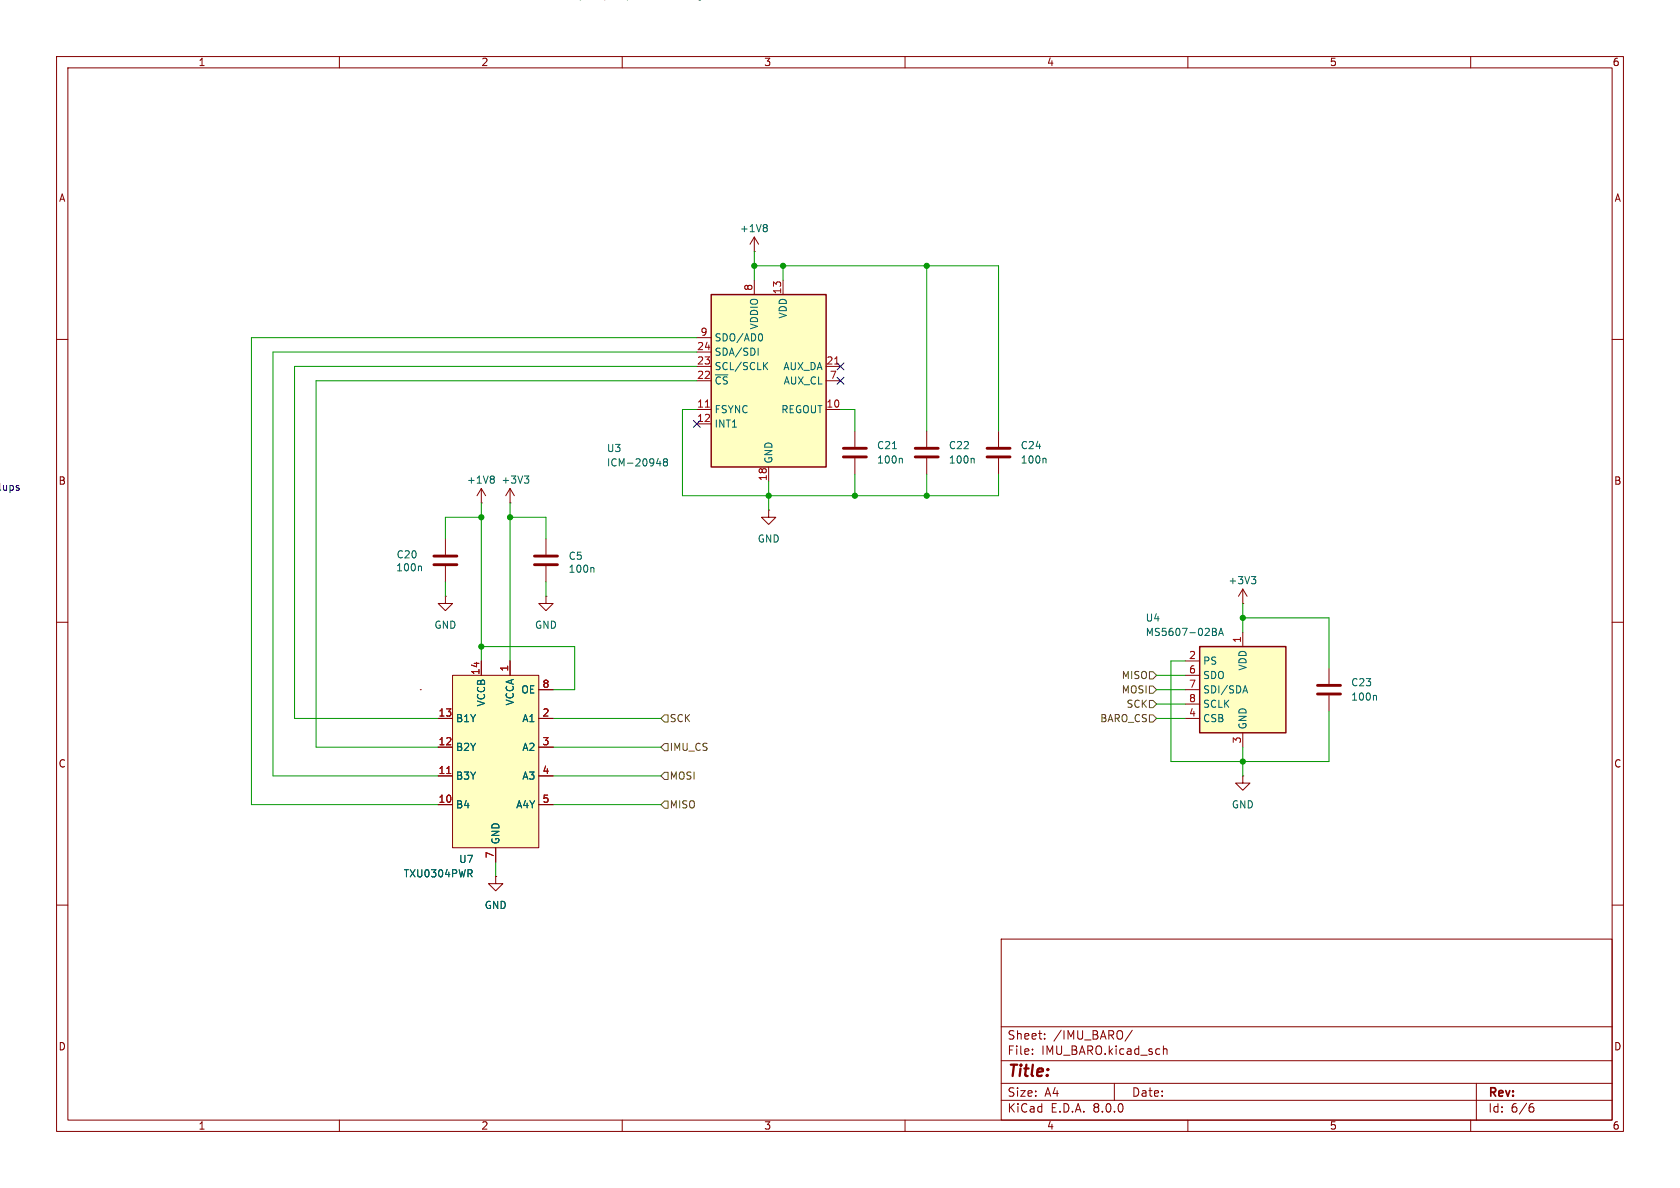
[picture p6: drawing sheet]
<svg xmlns="http://www.w3.org/2000/svg" width="297mm" height="210mm" viewBox="0 0 297 210" stroke-linecap="round" stroke-linejoin="round" font-family="sans-serif">
<g fill="none" stroke="#840000" stroke-width=".18">
<path d="M10 10h277v190h-277zM12 12h273v186h-273zM60 10v2M110 10v2M160 10v2M210 10v2M260 10v2M10 60h2M285 60h2M85.1 88.9h.1M85.1 86.4l.8 1.2M85.1 86.4v2.5"/>
<path d="M85.1 86.4l-.8 1.2M135.9 90.2v1.2h1.3l-1.3 1.3-1.3-1.3h1.3M135.9 90.2h.1M10 110h2M285 110h2M10 160h2M87.6 154.9v1.3h-1.2l1.2 1.3 1.3-1.3h-1.3M87.6 154.9h.1M285 160h2M177 166h108v32h-108zM60 198v2M110 198v2"/>
<path d="M160 198v2M177 194.5h108M177 191.5h108M177 187.5h108M177 181.5h108M182.5 186.3v.1M182.5 185.5v.1M184.7 183.6v.1M184.7 182.8v.1M197 191.5v3M200.2 182.1l-1.3 2M205.7 184.9v1.5"/>
<path d="M205.7 185.5l.2-.1 .3 .1 .1 .9M210 198v2M260 198v2M261 191.5v6.5M270.6 195.7h.3l.3 .3-.1 .5-.5 .1M271 195.1l-.4 .1"/>
</g>
<path d="M87.1 84.1l.3 .3-.3 .3 .3 .2v.3l-.3 .2" fill="none" stroke="#006464" stroke-width=".18"/>
<path d="M212.1 114.3h15.2v15.2h-15.2z" fill="#ffffc2"/>
<path d="M212.1 114.3h15.2v15.2h-15.2z" fill="none" stroke="#840000" stroke-width=".25"/>
<path d="M209.5 116.8h2.6M209.5 119.4h2.6M219.7 111.8v2.5M234.9 118.1v2.8M209.5 127h2.6M209.5 121.9h2.6M209.5 124.5h2.6M219.7 129.5v2.6M234.9 122.9v2.8" fill="none" stroke="#840000" stroke-width=".18"/>
<path d="M214.3 111.1l.6 .1 .1 .2-.2 .3M214.3 111.7h.5M214.8 111.7l.3 .2-.1 .3-.7 .1M215.4 112.3l.5-1.2 .4 1.2M215.6 112h.6M219.8 122.1h.6M220.1 121.2l.5 1.3M243.2 122.9l.1 .2v.7" fill="none" stroke="#006464" stroke-width=".18"/>
<path d="M232.9 122.7h4.1M232.9 121.2h4.1" fill="none" stroke="#840000" stroke-width=".51"/>
<path d="M125.7 52.1h20.3v30.5h-20.3z" fill="#ffffc2"/>
<path d="M125.7 52.1h20.3v30.5h-20.3z" fill="none" stroke="#840000" stroke-width=".25"/>
<g fill="none" stroke="#840000" stroke-width=".18">
<path d="M123.2 59.7h2.5M133.3 49.5v2.6M138.4 49.5v2.6M123.2 72.4h2.5M123.2 74.9h2.5M123.2 64.8h2.5M123.2 67.3h2.5M123.2 62.2h2.5M146 72.4h2.6M146 64.8h2.6M146 67.3h2.6M135.9 82.6v2.5"/>
<path d="M219.7 137.2v1.2h1.3l-1.3 1.3-1.3-1.3h1.3M219.7 137.2h.1"/>
</g>
<path d="M124.7 72h.7M147.6 64.4h.7" fill="none" stroke="#a90000" stroke-width=".18"/>
<path d="M134.5 59a.79 .79 0 0 1 0 1.3M134 61.5v1.3M135.2 64.6l.5 .7M135.7 64.1l-.7 .7M116.1 81.9h.8M116.7 81.5v.9M117.5 81.6l-.2-.2 .2-.3h.3l.2 .2-.2 .3M117.5 81.6l-.2 .3v.3l.2 .2 .4-.1 .1-.2v-.2l-.2-.3M117.5 81.6h.3" fill="none" stroke="#006464" stroke-width=".18"/>
<path d="M80 119.4h15.2v30.5h-15.2z" fill="#ffffc2"/>
<g fill="none" stroke="#840000" stroke-width=".18">
<path d="M133.3 44.5h.1M133.3 41.9l-.7 1.3M133.3 41.9v2.6M133.3 41.9l.8 1.3M151.1 76.2v2.8M163.8 76.2v2.8M176.5 76.2v2.8M78.7 95.3v2.7M90.2 88.9h.1M90.2 86.4v2.5M90.2 86.4l.7 1.2M90.2 86.4l-.8 1.2"/>
<path d="M96.5 95.3v2.7M151.1 81v2.8M163.8 81v2.8M176.5 81v2.8M78.7 105.4v1.3h-1.2l1.2 1.3 1.3-1.3h-1.3M78.7 105.4h.1M78.7 100.1v2.8M80 119.4h15.2v30.5h-15.2zM85.1 116.8v2.6M90.2 116.8v2.6M96.5 105.4v1.3h-1.3l1.3 1.3 1.3-1.3h-1.3M96.5 105.4h.1"/>
<path d="M96.5 100.1v2.8M219.7 106.7h.1M219.7 104.1l-.8 1.3M219.7 104.1v2.6M219.7 104.1l.8 1.3M74.3 121.9h.1M77.5 137.2h2.5M77.5 132.1h2.5M77.5 127h2.5M95.2 137.2h2.6M95.2 132.1h2.6M95.2 127h2.6"/>
<path d="M95.2 121.9h2.6M77.5 142.2h2.5M87.6 154.9h.1M87.6 149.9v2.5M95.2 142.2h2.6"/>
</g>
<path d="M79 136.7h.7" fill="none" stroke="#a90000" stroke-width=".18"/>
<g fill="none" stroke="#006464" stroke-width=".18">
<path d="M135.4 39.7l.2 .2-.2 .3 .2 .3v.2l-.2 .3M157.8 79.3h.7M92.7 84.1h.8l-.4 .5M93.2 84.6l.3 .3v.3l-.3 .2M159.3 81l.2 .2v.7M172 81l.2 .2v.7M184.7 81l.2 .2v.7M74.3 100.1l.2 .1v.7M104.8 100.3l.2 .2v.7M221.2 101.9h.8l-.4 .5M221.8 102.4l.2 .3v.3l-.2 .2M83 154.4l.5 .6"/>
<path d="M83.4 153.9v.4"/>
</g>
<path d="M149.1 79.2h4.1M161.8 79.2h4.1M174.5 79.2h4.1M76.7 99.8h4.1M76.7 98.3h4.1M94.5 99.8h4.1M94.5 98.3h4.1M149.1 80.8h4.1M161.8 80.8h4.1M174.5 80.8h4.1" fill="none" stroke="#840000" stroke-width=".51"/>
<path d="M203.2 118.7h.6l.7 .7-.7 .6h-.6zM117.5 136.5h.6v1.3h-.6l-.7-.6zM117.5 126.4h.6v1.2h-.6l-.7-.6zM117.5 131.4h.6v1.3h-.6l-.7-.6zM203.2 121.3h.6l.7 .6-.7 .7h-.6zM203.2 126.4h.6l.7 .6-.7 .6h-.6zM203.2 123.8h.6l.7 .7-.7 .6h-.6zM117.5 141.6h.6v1.3h-.6l-.7-.7z" fill="none" stroke="#725600" stroke-width=".18"/>
<path d="M102.7 -.1l-.1 .1M106.9 -.1v.1M110.9 -.1v.1M123.5 -.1h.4" fill="none" stroke="#0000c2" stroke-width=".18"/>
<g fill="none" stroke="#009600" stroke-width=".18">
<path d="M123.2 59.7h-78.8v82.5h33.1M133.3 47h43.2v29.2M133.3 44.5v5M138.4 47v2.5M163.8 47v29.2M123.2 67.3h-67.3v64.8h21.6M123.2 62.2h-74.9v75h29.2M123.2 64.8h-71.1v62.2h25.4M123.2 72.4h-2.6v15.2h55.9v-3.8M148.6 72.4h2.5v3.8M85.1 88.9v27.9M85.1 91.4h-6.4v3.9"/>
<path d="M90.2 88.9v27.9M90.2 91.4h6.3v3.9M135.9 85.1v5.1M151.1 83.8v3.8M163.8 83.8v3.8M78.7 102.9v2.5M85.1 114.3h16.5v7.6h-3.8M96.5 102.9v2.5M204.5 119.4h5M209.5 116.8h-2.5v17.8h27.9v-8.9M219.7 109.2h15.2v8.9M219.7 106.7v5.1"/>
<path d="M97.8 132.1h19M97.8 137.2h19M97.8 127h19M204.5 127h5M204.5 121.9h5M204.5 124.5h5M219.7 132.1v5.1M87.6 152.4v2.5M97.8 142.2h19"/>
</g>
<path d="M122.6 74.3l1.2 1.2M123.8 74.3l-1.2 1.2M148 64.2l1.2 1.2M148 66.7l1.2 1.2M149.2 64.2l-1.2 1.2M149.2 66.7l-1.2 1.2" fill="none" stroke="#000084" stroke-width=".18"/>
<g fill="#009600" stroke="#009600" stroke-width=".18">
<circle cx="85.1" cy="114.3" r=".46"/>
<circle cx="85.1" cy="91.4" r=".46"/>
<circle cx="90.2" cy="91.4" r=".46"/>
<circle cx="133.3" cy="47" r=".46"/>
<circle cx="163.8" cy="47" r=".46"/>
<circle cx="138.4" cy="47" r=".46"/>
<circle cx="135.9" cy="87.6" r=".46"/>
<circle cx="151.1" cy="87.6" r=".46"/>
<circle cx="163.8" cy="87.6" r=".46"/>
<circle cx="219.7" cy="134.6" r=".46"/>
<circle cx="219.7" cy="109.2" r=".46"/>
</g>
<text font-size="2.8" fill="#840000" x="178" y="190.9">Title:</text>
<g font-size="2.1" fill="#840000">
<text x="178" y="184">Sheet:</text>
<text x="186.2" y="184">/IMU_BARO/</text>
<text x="178" y="186.7">File:</text>
<text x="184.1" y="186.7">IMU_BARO.kicad_sch</text>
<text x="178" y="196.9">KiCad</text>
<text x="178" y="194.1">Size:</text>
<text x="184.7" y="194.1">A4</text>
<text x="185.7" y="196.9">E.D.A.</text>
<text x="193.3" y="196.9">8.0.0</text>
<text x="200" y="194.1">Date:</text>
<text x="263" y="194.3">Rev:</text>
<text x="263" y="196.9">Id:</text>
<text x="267.1" y="196.9">6/6</text>
</g>
<g font-size="1.8" fill="#840000">
<text x="35" y="11.9">1</text>
<text x="85" y="11.9">2</text>
<text x="135" y="11.9">3</text>
<text x="185" y="11.9">4</text>
<text x="235" y="11.9">5</text>
<text x="285" y="11.9">6</text>
<text x="10.3" y="35.9">A</text>
<text x="285.3" y="35.9">A</text>
<text x="10.3" y="85.9">B</text>
<text x="285.3" y="85.9">B</text>
<text x="10.3" y="135.9">C</text>
<text x="285.3" y="135.9">C</text>
<text x="10.3" y="185.9">D</text>
<text x="285.3" y="185.9">D</text>
<text x="35" y="199.9">1</text>
<text x="85" y="199.9">2</text>
<text x="135" y="199.9">3</text>
<text x="185" y="199.9">4</text>
<text x="235" y="199.9">5</text>
<text x="285" y="199.9">6</text>
</g>
<g font-size="1.8" fill="#006464">
<text x="130.7" y="41.2">+1V8</text>
<text x="134.2" y="58.3" transform="rotate(-90 134.2 58.3)">VDDIO</text>
<text x="139.3" y="56.4" transform="rotate(-90 139.3 56.4)">VDD</text>
<text x="126.2" y="65.6">SCL/SCLK</text>
<text x="126.2" y="63.1">SDA/SDI</text>
<text x="126.2" y="60.6">SDO/AD0</text>
<text x="138.4" y="65.6">AUX_DA</text>
<text x="126.2" y="68.2">~{CS}</text>
<text x="138.4" y="68.2">AUX_CL</text>
<text x="126.2" y="73.3">FSYNC</text>
<text x="126.2" y="75.8">INT1</text>
<text x="138" y="73.3">REGOUT</text>
<text x="107.2" y="82.7">ICM-20948</text>
<text x="107.2" y="80.1">U3</text>
<text x="136.8" y="82" transform="rotate(-90 136.8 82)">GND</text>
<text x="154.9" y="82.1">100n</text>
<text x="154.9" y="79.6">C21</text>
<text x="167.6" y="82.1">100n</text>
<text x="167.6" y="79.6">C22</text>
<text x="180.3" y="82.1">100n</text>
<text x="180.3" y="79.6">C24</text>
<text x="82.4" y="85.7">+1V8</text>
<text x="88.5" y="85.7">+3V3</text>
<text x="69.9" y="101.2">100n</text>
<text x="70" y="98.9">C20</text>
<text x="100.4" y="101.4">100n</text>
<text x="100.4" y="99.2">C5</text>
<text x="133.9" y="96.1">GND</text>
<text x="217.1" y="103.5">+3V3</text>
<text x="76.7" y="111.4">GND</text>
<text x="94.5" y="111.4">GND</text>
<text x="202.4" y="112.6">MS5607-02BA</text>
<text x="202.4" y="110.1">U4</text>
<text x="212.6" y="117.7">PS</text>
<text x="220.6" y="118.6" transform="rotate(-90 220.6 118.6)">VDD</text>
<text x="86" y="125" transform="rotate(-90 86 125)">VCCB</text>
<text x="91" y="124.8" transform="rotate(-90 91 124.8)">VCCA</text>
<text x="92.1" y="122.8">OE</text>
<text x="212.6" y="120.2">SDO</text>
<text x="212.6" y="122.8">SDI/SDA</text>
<text x="212.6" y="125.3">SCLK</text>
<text x="238.8" y="124.1">100n</text>
<text x="238.8" y="121.5">C23</text>
<text x="80.5" y="127.9">B1Y</text>
<text x="92.2" y="127.9">A1</text>
<text x="212.6" y="127.9">CSB</text>
<text x="220.6" y="129" transform="rotate(-90 220.6 129)">GND</text>
<text x="80.5" y="132.9">B2Y</text>
<text x="92.2" y="132.9">A2</text>
<text x="80.5" y="143.1">B4</text>
<text x="80.5" y="138">B3Y</text>
<text x="91.2" y="143.1">A4Y</text>
<text x="92.2" y="138">A3</text>
<text x="217.7" y="143.1">GND</text>
<text x="88.5" y="149.4" transform="rotate(-90 88.5 149.4)">GND</text>
<text x="71.3" y="155.3">TXU0304PWR</text>
<text x="81.1" y="152.8">U7</text>
<text x="85.6" y="160.9">GND</text>
</g>
<g font-size="1.8" fill="#a90000">
<text x="133.1" y="51.5" transform="rotate(-90 133.1 51.5)">8</text>
<text x="138.2" y="52.1" transform="rotate(-90 138.2 52.1)">13</text>
<text x="123.8" y="59.4">9</text>
<text x="123.1" y="64.5">23</text>
<text x="123.1" y="62">24</text>
<text x="146" y="64.5">21</text>
<text x="123.1" y="67.1">22</text>
<text x="146.6" y="67.1">7</text>
<text x="123.1" y="72.1">11</text>
<text x="123.1" y="74.7">12</text>
<text x="146" y="72.1">10</text>
<text x="135.6" y="85.1" transform="rotate(-90 135.6 85.1)">18</text>
<text x="219.5" y="113.7" transform="rotate(-90 219.5 113.7)">1</text>
<text x="84.8" y="119.4" transform="rotate(-90 84.8 119.4)">14</text>
<text x="89.9" y="118.8" transform="rotate(-90 89.9 118.8)">1</text>
<text x="210.1" y="116.6">2</text>
<text x="210.1" y="119.1">6</text>
<text x="95.8" y="121.7">8</text>
<text x="210.1" y="121.7">7</text>
<text x="210.1" y="124.2">8</text>
<text x="77.4" y="131.8">12</text>
<text x="77.4" y="126.7">13</text>
<text x="95.8" y="126.7">2</text>
<text x="95.8" y="131.8">3</text>
<text x="210.1" y="126.7">4</text>
<text x="219.5" y="131.5" transform="rotate(-90 219.5 131.5)">3</text>
<text x="77.4" y="136.9">11</text>
<text x="95.8" y="136.9">4</text>
<text x="77.4" y="142">10</text>
<text x="95.8" y="142">5</text>
<text x="87.4" y="151.8" transform="rotate(-90 87.4 151.8)">7</text>
</g>
<text font-size="1.8" fill="#0000c2" x="-.6" y="87">ullups</text>
<g font-size="1.8" fill="#725600">
<text x="198.2" y="122.8">MOSI</text>
<text x="198.2" y="120.2">MISO</text>
<text x="199.1" y="125.3">SCK</text>
<text x="118.3" y="127.9">SCK</text>
<text x="194.4" y="127.9">BARO_CS</text>
<text x="118.3" y="132.9">IMU_CS</text>
<text x="118.3" y="138">MOSI</text>
<text x="118.3" y="143.1">MISO</text>
</g>
</svg>
